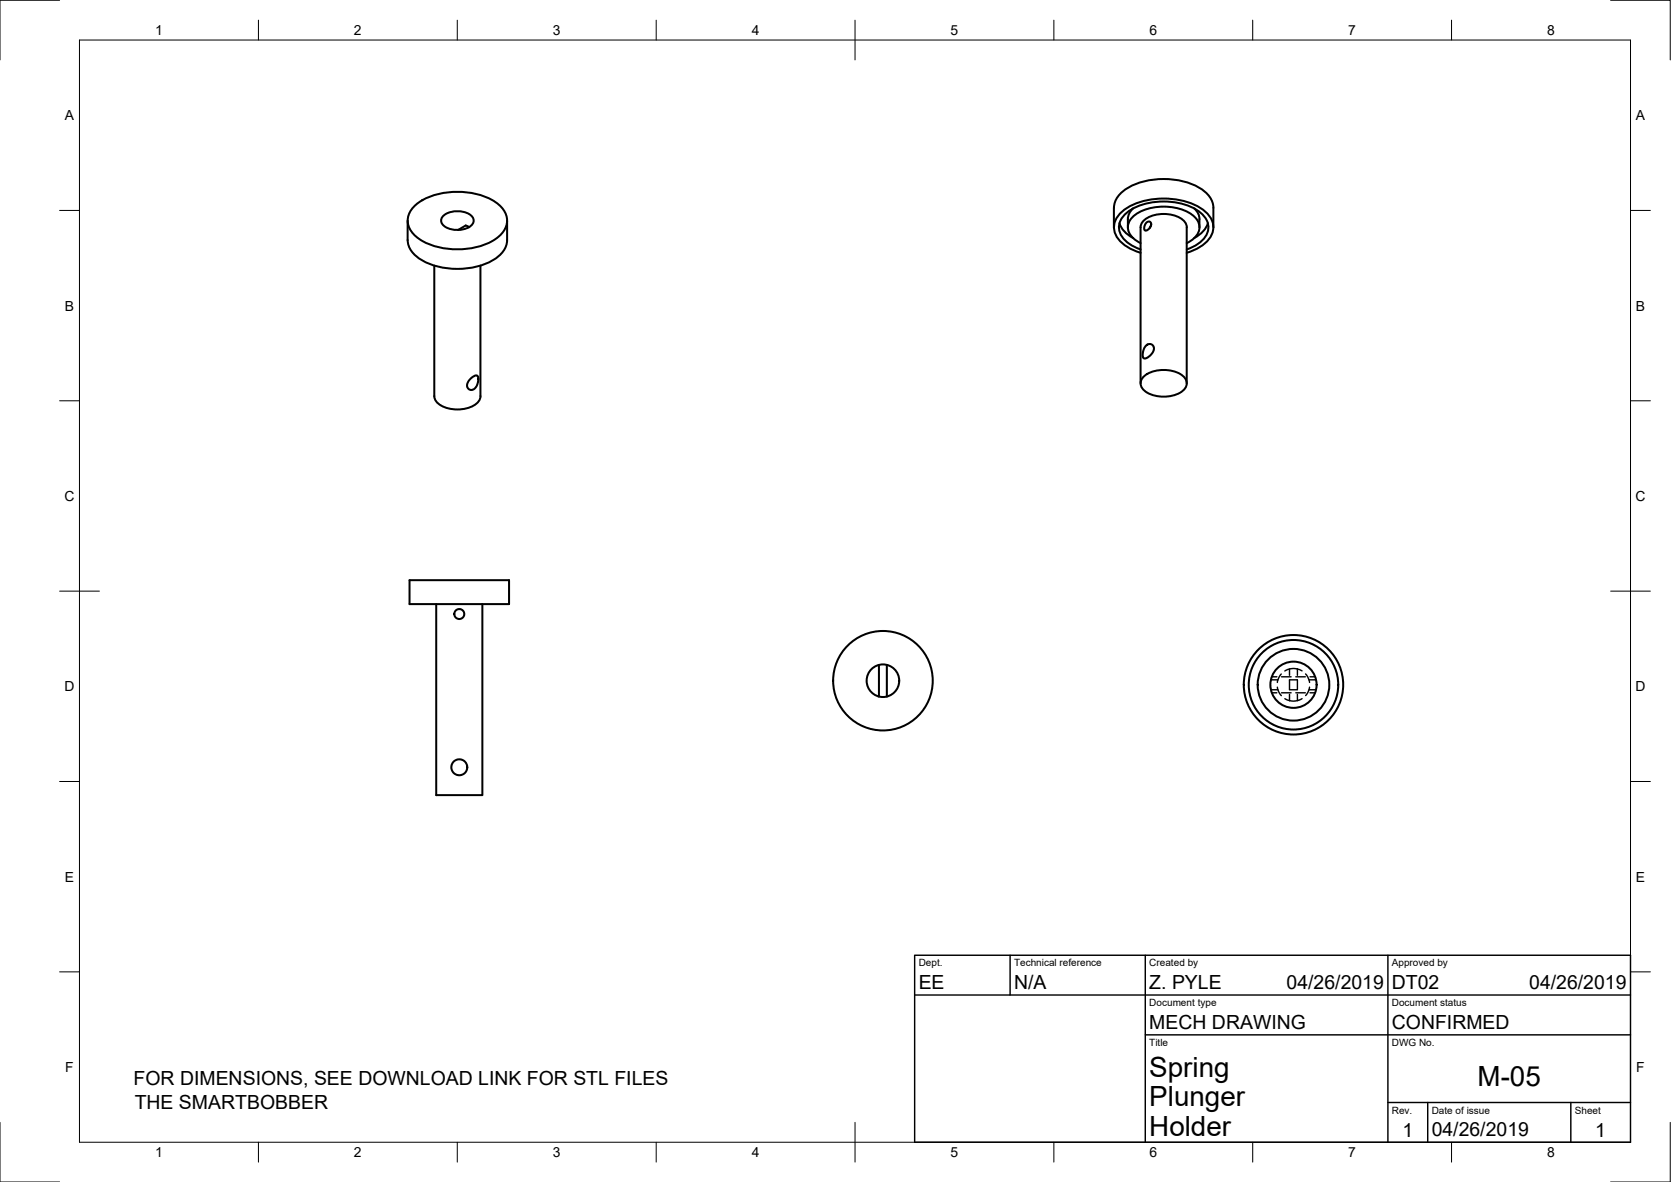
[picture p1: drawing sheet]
<svg xmlns="http://www.w3.org/2000/svg" width="420mm" height="297mm" viewBox="0 0 420 297" stroke-linecap="round" stroke-linejoin="round" font-family="sans-serif">
<!-- layer: Visible -->
<g fill="none" stroke="#000" stroke-width=".51">
<path d="M102.5 55.4v5M104.1 51.9a16.9 16.9 0 0 1 13.6-3.5 13.1 13.1 0 0 1 8.9 4.3 4.9 4.9 0 0 1-1.6 7.1 18.8 18.8 0 0 1-19.9 0 4.9 4.9 0 0 1-1-7.9zM111.5 54.2a6 6 0 0 1 7 0 1.69 1.69 0 0 1-.6 2.9 5.7 5.7 0 0 1-6.8-.9 1.54 1.54 0 0 1 .4-2zM117.1 56.7l-2 1.1M117.1 56.7l.9 .4M127.5 55.4v4.9a6.4 6.4 0 0 1-4.2 5.4 19.5 19.5 0 0 1-17.6-.6 6 6 0 0 1-3.2-4.8M280.1 57.1v-4.9a6.4 6.4 0 0 1 4.2-5.4 19.5 19.5 0 0 1 17.6 .6 6 6 0 0 1 3.2 4.8v4.9M281.5 56.1l.5 1.2 .9 1.1 2 1.4M284.9 52.4l-1 1.3a6 6 0 0 0-.3 3.4M288.2 56l.4-.3h.5l.3 .3 .1 .5-.5 .9-.9 .6-.4-.3v-.5zM289.4 56.7l-.3 .6M300.3 52.4l1 1.3a5.8 5.8 0 0 1 .3 3.4"/>
<path d="M303.7 56.1l-.9 1.7-1.1 1.1-1.4 .9M109.2 66.7v32.8a3.6 3.6 0 0 0 2.9 2.9 8.6 8.6 0 0 0 7.9-1.2l.7-1.1 .1-.6v-32.8M286.8 61.1a4.7 4.7 0 0 1-3.2-4.4 6.1 6.1 0 0 1 4.8-4.2 13.5 13.5 0 0 1 11.6 1.7 3.5 3.5 0 0 1 .1 5.8l-1.7 1.1M286.8 62.7a7.3 7.3 0 0 1-5.4-5 5.6 5.6 0 0 1 3.9-5.5 17.2 17.2 0 0 1 16.4 1.1 4.5 4.5 0 0 1-.3 7.9l-3 1.5M286.8 63.5a8.7 8.7 0 0 1-6.6-5.5 5.9 5.9 0 0 1 3.7-6 19.3 19.3 0 0 1 18.4 .5 5.1 5.1 0 0 1 2 7.2 10.6 10.6 0 0 1-5.9 3.8M118.2 95.3l1.3-.9h.5l.2 .4v.9l-.2 1.1-.7 .9-.6 .3-.8-.2-.4-.7v-.8zM286.8 96.3v-39.2a3.6 3.6 0 0 1 2.9-2.9 8.6 8.6 0 0 1 7.9 1.2l.7 1.1 .1 .6v39.2M287.8 94.4a8.3 8.3 0 0 1 10.1 .5 2.39 2.39 0 0 1-1.2 3.8 8.8 8.8 0 0 1-8.9-.5 2.29 2.29 0 0 1 0-3.8zM288.1 87l.7-.5h.7l.5 .5 .2 .7-.3 .8-.6 .8-.8 .6-.8 .2-.3-.4-.1-.9 .3-1.1zM103 145.8h25v6h-25zM109.7 151.8v48h11.6v-48M221 167.1v8"/>
<path d="M223 167.1v8"/>
<circle cx="115.5" cy="154.3" r="1.25"/>
<circle cx="222" cy="171.1" r="12.5"/>
<circle cx="222" cy="171.1" r="4.1"/>
<circle cx="325.2" cy="172.1" r="11.3"/>
<circle cx="325.2" cy="172.1" r="5.8"/>
<circle cx="325.2" cy="172.1" r="9"/>
<circle cx="325.2" cy="172.1" r="12.5"/>
<circle cx="115.5" cy="192.8" r="2"/>
</g>
<!-- layer: Hidden -->
<g fill="none" stroke="#000" stroke-width=".36">
<path d="M319.6 170.8h1.7M319.6 173.3h1.7M319.8 174.1h1.3M319.8 170.1h1.3M321.2 172.7l.4 1.3 .6 .8M322.2 169.4l-.6 .8-.4 1.3M322.2 174.1h2.4M322.2 170.1h2.4M323.1 168.6l1.1-.5v1.6M323.1 175.6l1.1 .5M324.2 176.1l1 .1 1-.1M324.2 168.1l1-.1 1 .1"/>
<path d="M324.2 170.9v2.4M324.2 174.5v1.6M324.2 170.8h2M324.2 173.3h2M325.8 174.1h2.4M325.8 170.1h2.4M326.2 174.5v1.6l1.2-.5M326.2 168.1l1.2 .5M326.2 168.1v1.6M326.2 170.9v2.4M328.3 169.4l.5 .8 .5 1.3M329.1 170.8h1.8"/>
<path d="M329.1 173.3h1.8M329.3 172.7l-.5 1.3-.5 .8M329.4 174.1h1.3M329.4 170.1h1.3"/>
</g>
<!-- layer: Border -->
<g fill="none" stroke="#000" stroke-width=".25">
<path d="M15 .1h-15v15M20 10.1h390v276.9h-390zM65 5.1v5M115 5.1v5M165 5.1v5M215 5.1v10M265 5.1v5M315 5.1v5M365 5.1v5M405 .1h15v15M15 52.9h5M410 52.9h5"/>
<path d="M15 100.7h5M410 100.7h5M15 148.6h10M405 148.6h10M15 196.4h5M410 196.4h5M15 244.2h5M410 244.2h5M0 282.1v14.9h15M65 287v5M115 287v5M165 287v5"/>
<path d="M215 282.1v9.9M265 287v5M315 287v5M365 287v5M420 282.1v14.9h-15"/>
</g>
<!-- layer: TitleBlock -->
<path d="M230 240.1h180v46.9h-180zM230 250h180M254 240.1v9.9M288 240.1v46.9M349 240.1v46.9M288 260.1h122M349 277.1h61M359 277.1v9.9M395 277.1v9.9" fill="none" stroke="#000" stroke-width=".36"/>
<g font-size="7">
<text x="289" y="270.6">Spring</text>
<text x="371.5" y="272.9">M-05</text>
<text x="289" y="278.1">Plunger</text>
<text x="289" y="285.5">Holder</text>
</g>
<g font-size="4.9">
<text x="231" y="248.5">EE</text>
<text x="255" y="248.5">N/A</text>
<text x="289" y="248.5">Z. PYLE</text>
<text x="323.5" y="248.5">04/26/2019</text>
<text x="350" y="248.5">DT02</text>
<text x="384.5" y="248.5">04/26/2019</text>
<text x="289" y="258.6">MECH DRAWING</text>
<text x="350" y="258.6">CONFIRMED</text>
<text x="33.6" y="272.8">FOR DIMENSIONS, SEE DOWNLOAD LINK FOR STL FILES</text>
<text x="33.9" y="278.7">THE SMARTBOBBER</text>
<text x="352.6" y="285.7">1</text>
<text x="360" y="285.5">04/26/2019</text>
<text x="401.1" y="285.7">1</text>
</g>
<g font-size="3.5">
<text x="39" y="8.8">1</text>
<text x="89" y="8.8">2</text>
<text x="139" y="8.8">3</text>
<text x="189" y="8.8">4</text>
<text x="239" y="8.8">5</text>
<text x="289" y="8.8">6</text>
<text x="339" y="8.8">7</text>
<text x="389" y="8.8">8</text>
<text x="16.3" y="30.2">A</text>
<text x="411.3" y="30.2">A</text>
<text x="16.3" y="78">B</text>
<text x="411.3" y="78">B</text>
<text x="16.2" y="125.9">C</text>
<text x="411.2" y="125.9">C</text>
<text x="16.2" y="173.7">D</text>
<text x="411.2" y="173.7">D</text>
<text x="16.3" y="221.6">E</text>
<text x="411.3" y="221.6">E</text>
<text x="16.4" y="269.4">F</text>
<text x="411.4" y="269.4">F</text>
<text x="39" y="290.8">1</text>
<text x="89" y="290.8">2</text>
<text x="139" y="290.8">3</text>
<text x="189" y="290.8">4</text>
<text x="239" y="290.8">5</text>
<text x="289" y="290.8">6</text>
<text x="339" y="290.8">7</text>
<text x="389" y="290.8">8</text>
</g>
<g font-size="2.5">
<text x="231" y="242.9">Dept.</text>
<text x="255" y="242.9">Technical reference</text>
<text x="289" y="242.9">Created by</text>
<text x="350" y="242.9">Approved by</text>
<text x="289" y="252.8">Document type</text>
<text x="350" y="252.8">Document status</text>
<text x="289" y="262.9">Title</text>
<text x="350" y="262.9">DWG No.</text>
<text x="350" y="279.9">Rev.</text>
<text x="360" y="279.9">Date of issue</text>
<text x="396" y="279.9">Sheet</text>
</g>
</svg>
